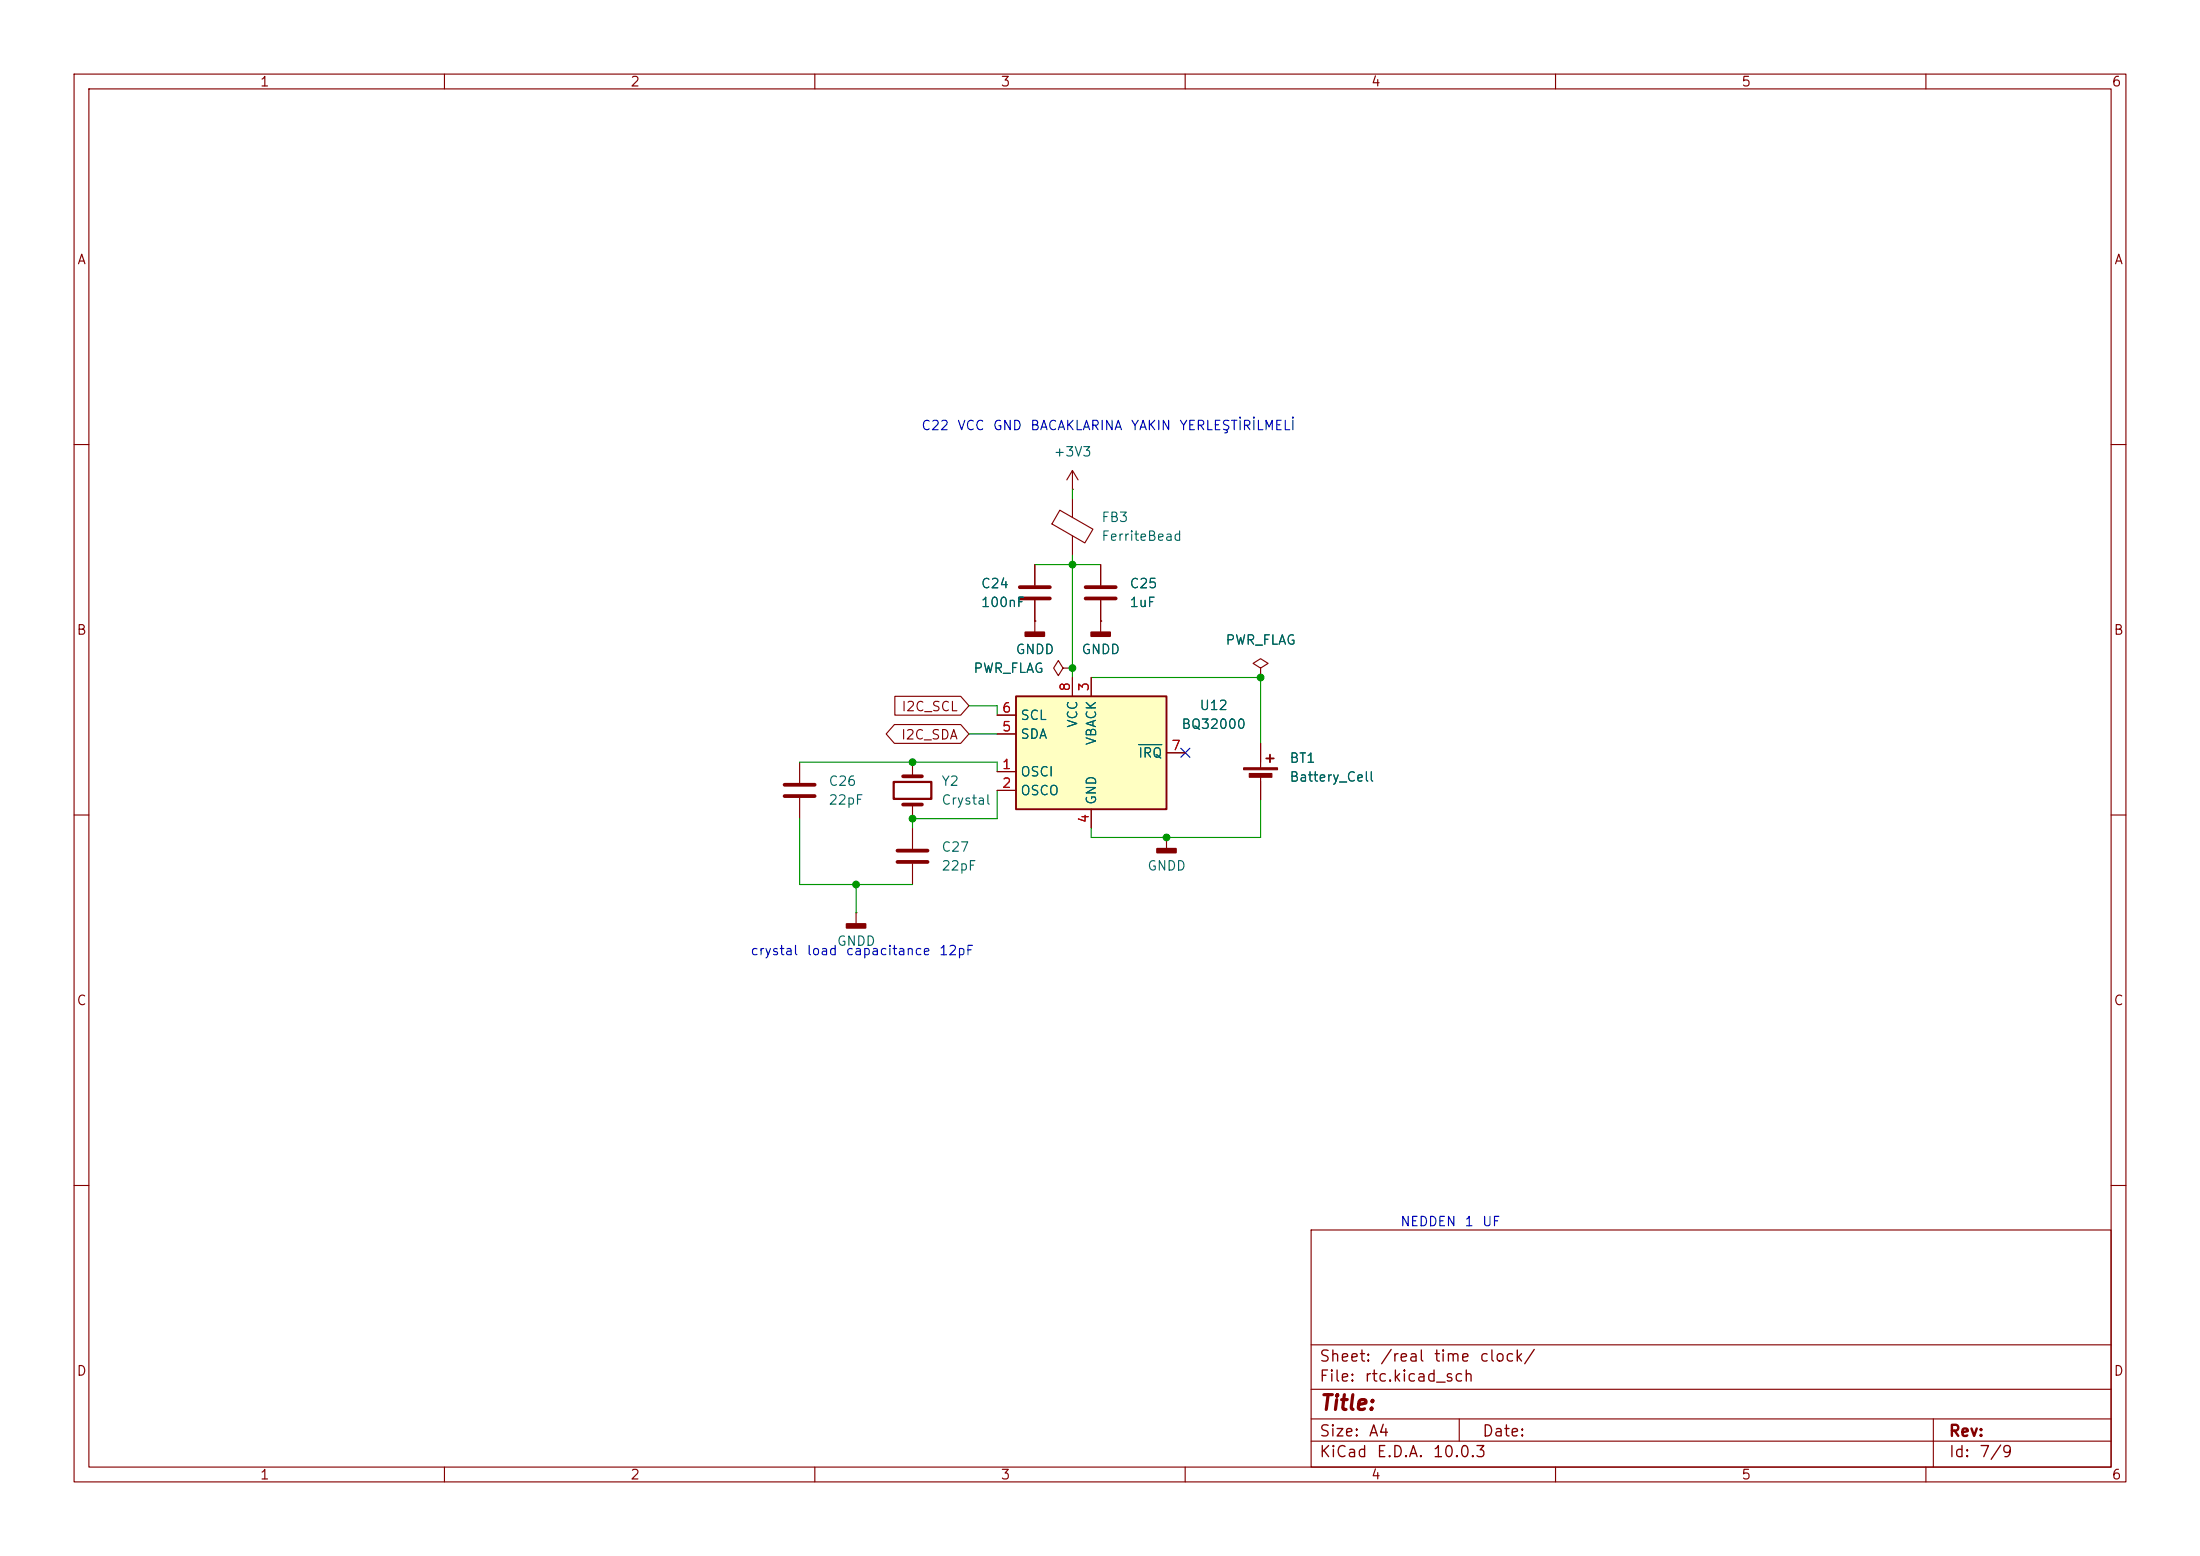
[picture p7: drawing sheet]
(kicad_sch
 (version 20260306)
 (generator "eeschema")
 (generator_version "10.0")
 (paper "A4")
 (lib_symbols
  (symbol "Device:Battery_Cell"
   (pin_numbers (hide yes))
   (pin_names
    (offset 0) (hide yes)) (exclude_from_sim no) (in_bom yes) (on_board yes)
   (in_pos_files yes)
   (duplicate_pin_numbers_are_jumpers no)
   (property "Reference" "BT" (at 2.54 2.54 0) (show_name no) (do_not_autoplace no) (effects (font (size 1.27 1.27)) (justify left)))
   (property "Value" "Battery_Cell" (at 2.54 0 0) (show_name no) (do_not_autoplace no) (effects (font (size 1.27 1.27)) (justify left)))
   (property "Footprint" "" (at 0 1.524 90) (show_name no) (do_not_autoplace no) (hide yes) (effects (font (size 1.27 1.27))))
   (property "Datasheet" "" (at 0 1.524 90) (show_name no) (do_not_autoplace no) (hide yes) (effects (font (size 1.27 1.27))))
   (property "Description" "Single-cell battery" (at 0 0 0) (show_name no) (do_not_autoplace no) (hide yes) (effects (font (size 1.27 1.27))))
   (property "Sim.Device" "V" (at 0 0 0) (show_name no) (do_not_autoplace no) (hide yes) (effects (font (size 1.27 1.27))))
   (property "Sim.Type" "DC" (at 0 0 0) (show_name no) (do_not_autoplace no) (hide yes) (effects (font (size 1.27 1.27))))
   (property "Sim.Pins" "1=+ 2=-" (at 0 0 0) (show_name no) (do_not_autoplace no) (hide yes) (effects (font (size 1.27 1.27))))
   (symbol "Battery_Cell_0_1"
    (rectangle (start -2.286 1.778) (end 2.286 1.524) (stroke (width 0) (type default)) (fill (type outline)))
    (rectangle (start -1.524 1.016) (end 1.524 0.508) (stroke (width 0) (type default)) (fill (type outline)))
    (polyline (pts (xy 0 1.778) (xy 0 2.54)) (stroke (width 0) (type default)) (fill (type none)))
    (polyline (pts (xy 0 0.762) (xy 0 0)) (stroke (width 0) (type default)) (fill (type none)))
    (polyline (pts (xy 0.762 3.048) (xy 1.778 3.048)) (stroke (width 0.254) (type default)) (fill (type none)))
    (polyline (pts (xy 1.27 3.556) (xy 1.27 2.54)) (stroke (width 0.254) (type default)) (fill (type none))))
   (symbol "Battery_Cell_1_1"
    (pin passive line (at 0 5.08 270) (length 2.54) (name "+" (effects (font (size 1.27 1.27)))) (number "1" (effects (font (size 1.27 1.27)))))
    (pin passive line (at 0 -2.54 90) (length 2.54) (name "-" (effects (font (size 1.27 1.27)))) (number "2" (effects (font (size 1.27 1.27))))))
   (embedded_fonts no))
  (symbol "Device:C"
   (pin_numbers (hide yes))
   (pin_names
    (offset 0.254)) (exclude_from_sim no) (in_bom yes) (on_board yes)
   (in_pos_files yes)
   (duplicate_pin_numbers_are_jumpers no)
   (property "Reference" "C" (at 0.635 2.54 0) (show_name no) (do_not_autoplace no) (effects (font (size 1.27 1.27)) (justify left)))
   (property "Value" "C" (at 0.635 -2.54 0) (show_name no) (do_not_autoplace no) (effects (font (size 1.27 1.27)) (justify left)))
   (property "Footprint" "" (at 0.9652 -3.81 0) (show_name no) (do_not_autoplace no) (hide yes) (effects (font (size 1.27 1.27))))
   (property "Datasheet" "" (at 0 0 0) (show_name no) (do_not_autoplace no) (hide yes) (effects (font (size 1.27 1.27))))
   (property "Description" "Unpolarized capacitor" (at 0 0 0) (show_name no) (do_not_autoplace no) (hide yes) (effects (font (size 1.27 1.27))))
   (symbol "C_0_1"
    (polyline (pts (xy -2.032 0.762) (xy 2.032 0.762)) (stroke (width 0.508) (type default)) (fill (type none)))
    (polyline (pts (xy -2.032 -0.762) (xy 2.032 -0.762)) (stroke (width 0.508) (type default)) (fill (type none))))
   (symbol "C_1_1"
    (pin passive line (at 0 3.81 270) (length 2.794) (name "" (effects (font (size 1.27 1.27)))) (number "1" (effects (font (size 1.27 1.27)))))
    (pin passive line (at 0 -3.81 90) (length 2.794) (name "" (effects (font (size 1.27 1.27)))) (number "2" (effects (font (size 1.27 1.27))))))
   (embedded_fonts no))
  (symbol "Device:Crystal"
   (pin_numbers (hide yes))
   (pin_names
    (offset 1.016) (hide yes)) (exclude_from_sim no) (in_bom yes) (on_board yes)
   (in_pos_files yes)
   (duplicate_pin_numbers_are_jumpers no)
   (property "Reference" "Y" (at 0 3.81 0) (show_name no) (do_not_autoplace no) (effects (font (size 1.27 1.27))))
   (property "Value" "Crystal" (at 0 -3.81 0) (show_name no) (do_not_autoplace no) (effects (font (size 1.27 1.27))))
   (property "Footprint" "" (at 0 0 0) (show_name no) (do_not_autoplace no) (hide yes) (effects (font (size 1.27 1.27))))
   (property "Datasheet" "" (at 0 0 0) (show_name no) (do_not_autoplace no) (hide yes) (effects (font (size 1.27 1.27))))
   (property "Description" "Two pin crystal" (at 0 0 0) (show_name no) (do_not_autoplace no) (hide yes) (effects (font (size 1.27 1.27))))
   (symbol "Crystal_0_1"
    (polyline (pts (xy -2.54 0) (xy -1.905 0)) (stroke (width 0) (type default)) (fill (type none)))
    (polyline (pts (xy -1.905 -1.27) (xy -1.905 1.27)) (stroke (width 0.508) (type default)) (fill (type none)))
    (rectangle (start -1.143 2.54) (end 1.143 -2.54) (stroke (width 0.3048) (type default)) (fill (type none)))
    (polyline (pts (xy 1.905 -1.27) (xy 1.905 1.27)) (stroke (width 0.508) (type default)) (fill (type none)))
    (polyline (pts (xy 2.54 0) (xy 1.905 0)) (stroke (width 0) (type default)) (fill (type none))))
   (symbol "Crystal_1_1"
    (pin passive line (at -3.81 0 0) (length 1.27) (name "1" (effects (font (size 1.27 1.27)))) (number "1" (effects (font (size 1.27 1.27)))))
    (pin passive line (at 3.81 0 180) (length 1.27) (name "2" (effects (font (size 1.27 1.27)))) (number "2" (effects (font (size 1.27 1.27))))))
   (embedded_fonts no))
  (symbol "Device:FerriteBead"
   (pin_numbers (hide yes))
   (pin_names
    (offset 0)) (exclude_from_sim no) (in_bom yes) (on_board yes)
   (in_pos_files yes)
   (duplicate_pin_numbers_are_jumpers no)
   (property "Reference" "FB" (at -3.81 0.635 90) (show_name no) (do_not_autoplace no) (effects (font (size 1.27 1.27))))
   (property "Value" "FerriteBead" (at 3.81 0 90) (show_name no) (do_not_autoplace no) (effects (font (size 1.27 1.27))))
   (property "Footprint" "" (at -1.778 0 90) (show_name no) (do_not_autoplace no) (hide yes) (effects (font (size 1.27 1.27))))
   (property "Datasheet" "" (at 0 0 0) (show_name no) (do_not_autoplace no) (hide yes) (effects (font (size 1.27 1.27))))
   (property "Description" "Ferrite bead" (at 0 0 0) (show_name no) (do_not_autoplace no) (hide yes) (effects (font (size 1.27 1.27))))
   (symbol "FerriteBead_0_1"
    (polyline (pts (xy -2.7686 0.4064) (xy -1.7018 2.2606) (xy 2.7686 -0.3048) (xy 1.6764 -2.159) (xy -2.7686 0.4064)) (stroke (width 0) (type default)) (fill (type none)))
    (polyline (pts (xy 0 1.27) (xy 0 1.2954)) (stroke (width 0) (type default)) (fill (type none)))
    (polyline (pts (xy 0 -1.27) (xy 0 -1.2192)) (stroke (width 0) (type default)) (fill (type none))))
   (symbol "FerriteBead_1_1"
    (pin passive line (at 0 3.81 270) (length 2.54) (name "" (effects (font (size 1.27 1.27)))) (number "1" (effects (font (size 1.27 1.27)))))
    (pin passive line (at 0 -3.81 90) (length 2.54) (name "" (effects (font (size 1.27 1.27)))) (number "2" (effects (font (size 1.27 1.27))))))
   (embedded_fonts no))
  (symbol "Timer_RTC:BQ32000" (exclude_from_sim no) (in_bom yes) (on_board yes)
   (in_pos_files yes)
   (duplicate_pin_numbers_are_jumpers no)
   (property "Reference" "U" (at -8.89 8.89 0) (show_name no) (do_not_autoplace no) (effects (font (size 1.27 1.27))))
   (property "Value" "BQ32000" (at 1.27 8.89 0) (show_name no) (do_not_autoplace no) (effects (font (size 1.27 1.27)) (justify left)))
   (property "Footprint" "Package_SO:SOIC-8_3.9x4.9mm_P1.27mm" (at 0 -12.7 0) (show_name no) (do_not_autoplace no) (hide yes) (effects (font (size 1.27 1.27))))
   (property "Datasheet" "http://www.ti.com/lit/ds/symlink/bq32000.pdf" (at 0 0 0) (show_name no) (do_not_autoplace no) (hide yes) (effects (font (size 1.27 1.27))))
   (property "Description" "Serial, I2C Real-time clock, Trickle charger, 3V to 3.6V VCC, -40°C to +85°C, SOIC-8" (at 0 0 0) (show_name no) (do_not_autoplace no) (hide yes) (effects (font (size 1.27 1.27))))
   (symbol "BQ32000_0_1"
    (rectangle (start -10.16 7.62) (end 10.16 -7.62) (stroke (width 0.254) (type default)) (fill (type background))))
   (symbol "BQ32000_1_1"
    (pin input line (at -12.7 -2.54 0) (length 2.54) (name "OSCI" (effects (font (size 1.27 1.27)))) (number "1" (effects (font (size 1.27 1.27)))))
    (pin input line (at -12.7 -5.08 0) (length 2.54) (name "OSCO" (effects (font (size 1.27 1.27)))) (number "2" (effects (font (size 1.27 1.27)))))
    (pin power_in line (at 0 10.16 270) (length 2.54) (name "VBACK" (effects (font (size 1.27 1.27)))) (number "3" (effects (font (size 1.27 1.27)))))
    (pin power_in line (at 0 -10.16 90) (length 2.54) (name "GND" (effects (font (size 1.27 1.27)))) (number "4" (effects (font (size 1.27 1.27)))))
    (pin bidirectional line (at -12.7 2.54 0) (length 2.54) (name "SDA" (effects (font (size 1.27 1.27)))) (number "5" (effects (font (size 1.27 1.27)))))
    (pin input line (at -12.7 5.08 0) (length 2.54) (name "SCL" (effects (font (size 1.27 1.27)))) (number "6" (effects (font (size 1.27 1.27)))))
    (pin open_collector line (at 12.7 0 180) (length 2.54) (name "~{IRQ}" (effects (font (size 1.27 1.27)))) (number "7" (effects (font (size 1.27 1.27)))))
    (pin power_in line (at -2.54 10.16 270) (length 2.54) (name "VCC" (effects (font (size 1.27 1.27)))) (number "8" (effects (font (size 1.27 1.27))))))
   (embedded_fonts no))
  (symbol "power:+3V3"
   (power global)
   (pin_numbers (hide yes))
   (pin_names
    (offset 0) (hide yes)) (exclude_from_sim no) (in_bom yes) (on_board yes)
   (in_pos_files yes)
   (duplicate_pin_numbers_are_jumpers no)
   (property "Reference" "#PWR" (at 0 -3.81 0) (show_name no) (do_not_autoplace no) (hide yes) (effects (font (size 1.27 1.27))))
   (property "Value" "+3V3" (at 0 3.556 0) (show_name no) (do_not_autoplace no) (effects (font (size 1.27 1.27))))
   (property "Footprint" "" (at 0 0 0) (show_name no) (do_not_autoplace no) (hide yes) (effects (font (size 1.27 1.27))))
   (property "Datasheet" "" (at 0 0 0) (show_name no) (do_not_autoplace no) (hide yes) (effects (font (size 1.27 1.27))))
   (property "Description" "Power symbol creates a global label with name \"+3V3\"" (at 0 0 0) (show_name no) (do_not_autoplace no) (hide yes) (effects (font (size 1.27 1.27))))
   (symbol "+3V3_0_1"
    (polyline (pts (xy -0.762 1.27) (xy 0 2.54)) (stroke (width 0) (type default)) (fill (type none)))
    (polyline (pts (xy 0 2.54) (xy 0.762 1.27)) (stroke (width 0) (type default)) (fill (type none)))
    (polyline (pts (xy 0 0) (xy 0 2.54)) (stroke (width 0) (type default)) (fill (type none))))
   (symbol "+3V3_1_1"
    (pin power_in line (at 0 0 90) (length 0) (name "" (effects (font (size 1.27 1.27)))) (number "1" (effects (font (size 1.27 1.27))))))
   (embedded_fonts no))
  (symbol "power:GNDD"
   (power global)
   (pin_numbers (hide yes))
   (pin_names
    (offset 0) (hide yes)) (exclude_from_sim no) (in_bom yes) (on_board yes)
   (in_pos_files yes)
   (duplicate_pin_numbers_are_jumpers no)
   (property "Reference" "#PWR" (at 0 -6.35 0) (show_name no) (do_not_autoplace no) (hide yes) (effects (font (size 1.27 1.27))))
   (property "Value" "GNDD" (at 0 -3.175 0) (show_name no) (do_not_autoplace no) (effects (font (size 1.27 1.27))))
   (property "Footprint" "" (at 0 0 0) (show_name no) (do_not_autoplace no) (hide yes) (effects (font (size 1.27 1.27))))
   (property "Datasheet" "" (at 0 0 0) (show_name no) (do_not_autoplace no) (hide yes) (effects (font (size 1.27 1.27))))
   (property "Description" "Power symbol creates a global label with name \"GNDD\" , digital ground" (at 0 0 0) (show_name no) (do_not_autoplace no) (hide yes) (effects (font (size 1.27 1.27))))
   (symbol "GNDD_0_1"
    (rectangle (start -1.27 -1.524) (end 1.27 -2.032) (stroke (width 0.254) (type default)) (fill (type outline)))
    (polyline (pts (xy 0 0) (xy 0 -1.524)) (stroke (width 0) (type default)) (fill (type none))))
   (symbol "GNDD_1_1"
    (pin power_in line (at 0 0 270) (length 0) (name "" (effects (font (size 1.27 1.27)))) (number "1" (effects (font (size 1.27 1.27))))))
   (embedded_fonts no))
  (symbol "power:PWR_FLAG"
   (power global)
   (pin_numbers (hide yes))
   (pin_names
    (offset 0) (hide yes)) (exclude_from_sim no) (in_bom yes) (on_board yes)
   (in_pos_files yes)
   (duplicate_pin_numbers_are_jumpers no)
   (property "Reference" "#FLG" (at 0 1.905 0) (show_name no) (do_not_autoplace no) (hide yes) (effects (font (size 1.27 1.27))))
   (property "Value" "PWR_FLAG" (at 0 3.81 0) (show_name no) (do_not_autoplace no) (effects (font (size 1.27 1.27))))
   (property "Footprint" "" (at 0 0 0) (show_name no) (do_not_autoplace no) (hide yes) (effects (font (size 1.27 1.27))))
   (property "Datasheet" "" (at 0 0 0) (show_name no) (do_not_autoplace no) (hide yes) (effects (font (size 1.27 1.27))))
   (property "Description" "Special symbol for telling ERC where power comes from" (at 0 0 0) (show_name no) (do_not_autoplace no) (hide yes) (effects (font (size 1.27 1.27))))
   (symbol "PWR_FLAG_0_0"
    (pin power_out line (at 0 0 90) (length 0) (name "" (effects (font (size 1.27 1.27)))) (number "1" (effects (font (size 1.27 1.27))))))
   (symbol "PWR_FLAG_0_1"
    (polyline (pts (xy 0 0) (xy 0 1.27) (xy -1.016 1.905) (xy 0 2.54) (xy 1.016 1.905) (xy 0 1.27)) (stroke (width 0) (type default)) (fill (type none))))
   (embedded_fonts no)))
 (text "crystal load capacitance 12pF"
  (exclude_from_sim no)
  (at 116.078 128.524 0)
  (effects (font (size 1.27 1.27))))
 (text "C22 VCC GND BACAKLARINA YAKIN YERLEŞTİRİLMELİ"
  (exclude_from_sim no)
  (at 149.098 57.658 0)
  (effects (font (size 1.27 1.27))))
 (text "NEDDEN 1 UF"
  (exclude_from_sim no)
  (at 195.58 165.1 0)
  (effects (font (size 1.27 1.27))))
 (junction
  (at 144.78 90.17)
  (diameter 0)
  (color 0 0 0 0))
 (junction
  (at 144.78 76.2)
  (diameter 0)
  (color 0 0 0 0))
 (junction
  (at 157.48 113.03)
  (diameter 0)
  (color 0 0 0 0))
 (junction
  (at 123.19 102.87)
  (diameter 0)
  (color 0 0 0 0))
 (junction
  (at 115.57 119.38)
  (diameter 0)
  (color 0 0 0 0))
 (junction
  (at 123.19 110.49)
  (diameter 0)
  (color 0 0 0 0))
 (junction
  (at 170.18 91.44)
  (diameter 0)
  (color 0 0 0 0))
 (no_connect
  (at 160.02 101.6))
 (wire
  (pts (xy 139.7 76.2) (xy 144.78 76.2))
  (stroke (width 0) (type default)))
 (wire
  (pts (xy 157.48 113.03) (xy 147.32 113.03))
  (stroke (width 0) (type default)))
 (wire
  (pts (xy 147.32 91.44) (xy 170.18 91.44))
  (stroke (width 0) (type default)))
 (wire
  (pts (xy 123.19 102.87) (xy 134.62 102.87))
  (stroke (width 0) (type default)))
 (wire
  (pts (xy 147.32 111.76) (xy 147.32 113.03))
  (stroke (width 0) (type default)))
 (wire
  (pts (xy 107.95 110.49) (xy 107.95 119.38))
  (stroke (width 0) (type default)))
 (wire
  (pts (xy 170.18 113.03) (xy 157.48 113.03))
  (stroke (width 0) (type default)))
 (wire
  (pts (xy 123.19 111.76) (xy 123.19 110.49))
  (stroke (width 0) (type default)))
 (wire
  (pts (xy 130.81 99.06) (xy 134.62 99.06))
  (stroke (width 0) (type default)))
 (wire
  (pts (xy 134.62 102.87) (xy 134.62 104.14))
  (stroke (width 0) (type default)))
 (wire
  (pts (xy 130.81 95.25) (xy 134.62 95.25))
  (stroke (width 0) (type default)))
 (wire
  (pts (xy 134.62 110.49) (xy 134.62 106.68))
  (stroke (width 0) (type default)))
 (wire
  (pts (xy 107.95 119.38) (xy 115.57 119.38))
  (stroke (width 0) (type default)))
 (wire
  (pts (xy 144.78 76.2) (xy 144.78 90.17))
  (stroke (width 0) (type default)))
 (wire
  (pts (xy 170.18 107.95) (xy 170.18 113.03))
  (stroke (width 0) (type default)))
 (wire
  (pts (xy 107.95 102.87) (xy 123.19 102.87))
  (stroke (width 0) (type default)))
 (wire
  (pts (xy 144.78 74.93) (xy 144.78 76.2))
  (stroke (width 0) (type default)))
 (wire
  (pts (xy 134.62 95.25) (xy 134.62 96.52))
  (stroke (width 0) (type default)))
 (wire
  (pts (xy 144.78 90.17) (xy 144.78 91.44))
  (stroke (width 0) (type default)))
 (wire
  (pts (xy 123.19 110.49) (xy 134.62 110.49))
  (stroke (width 0) (type default)))
 (wire
  (pts (xy 115.57 119.38) (xy 123.19 119.38))
  (stroke (width 0) (type default)))
 (wire
  (pts (xy 115.57 123.19) (xy 115.57 119.38))
  (stroke (width 0) (type default)))
 (wire
  (pts (xy 148.59 76.2) (xy 144.78 76.2))
  (stroke (width 0) (type default)))
 (wire
  (pts (xy 144.78 66.04) (xy 144.78 67.31))
  (stroke (width 0) (type default)))
 (wire
  (pts (xy 170.18 100.33) (xy 170.18 91.44))
  (stroke (width 0) (type default)))
 (global_label "I2C_SDA"
  (shape bidirectional)
  (at 130.81 99.06 180)
  (fields_autoplaced yes)
  (effects (font (size 1.27 1.27)) (justify right))
  (property "Intersheetrefs" "${INTERSHEET_REFS}" (at 119.0935 99.06 0) (hide yes) (show_name no) (do_not_autoplace no) (effects (font (size 1.27 1.27)) (justify right))))
 (global_label "I2C_SCL"
  (shape input)
  (at 130.81 95.25 180)
  (fields_autoplaced yes)
  (effects (font (size 1.27 1.27)) (justify right))
  (property "Intersheetrefs" "${INTERSHEET_REFS}" (at 120.2653 95.25 0) (hide yes) (show_name no) (do_not_autoplace no) (effects (font (size 1.27 1.27)) (justify right))))
 (symbol
  (lib_id "Device:Battery_Cell")
  (at 170.18 105.41 0)
  (unit 1)
  (body_style 1)
  (exclude_from_sim no)
  (in_bom yes)
  (on_board yes)
  (in_pos_files yes)
  (dnp no)
  (fields_autoplaced yes)
  (property "Reference" "BT1" (at 173.99 102.2984 0) (show_name no) (do_not_autoplace no) (effects (font (size 1.27 1.27)) (justify left)))
  (property "Value" "Battery_Cell" (at 173.99 104.8384 0) (show_name no) (do_not_autoplace no) (effects (font (size 1.27 1.27)) (justify left)))
  (property "Footprint" "buket:BatteryHolder_CR2032" (at 170.18 103.886 90) (hide yes) (show_name no) (do_not_autoplace no) (effects (font (size 1.27 1.27))))
  (property "Datasheet" "kicad-embed://DS1092-04(battery holder).pdf" (at 170.18 103.886 90) (hide yes) (show_name no) (do_not_autoplace no) (effects (font (size 1.27 1.27))))
  (property "Description" "Single-cell battery" (at 170.18 105.41 0) (hide yes) (show_name no) (do_not_autoplace no) (effects (font (size 1.27 1.27))))
  (property "Sim.Device" "V" (at 170.18 105.41 0) (hide yes) (show_name no) (do_not_autoplace no) (effects (font (size 1.27 1.27))))
  (property "Sim.Type" "DC" (at 170.18 105.41 0) (hide yes) (show_name no) (do_not_autoplace no) (effects (font (size 1.27 1.27))))
  (property "Sim.Pins" "1=+ 2=-" (at 170.18 105.41 0) (hide yes) (show_name no) (do_not_autoplace no) (effects (font (size 1.27 1.27))))
  (property "LİNK" "https://www.ozdisan.com/p/pil-yuvalari-484/connfly-ds1092-04-b6p-462218" (at 170.18 105.41 0) (hide yes) (show_name no) (do_not_autoplace no) (effects (font (size 1.27 1.27))))
  (pin "1")
  (pin "2"))
 (symbol
  (lib_id "Device:C")
  (at 123.19 115.57 180)
  (unit 1)
  (body_style 1)
  (exclude_from_sim no)
  (in_bom yes)
  (on_board yes)
  (in_pos_files yes)
  (dnp no)
  (fields_autoplaced yes)
  (property "Reference" "C27" (at 127 114.2999 0) (show_name no) (do_not_autoplace no) (effects (font (size 1.27 1.27)) (justify right)))
  (property "Value" "22pF" (at 127 116.8399 0) (show_name no) (do_not_autoplace no) (effects (font (size 1.27 1.27)) (justify right)))
  (property "Footprint" "Capacitor_SMD:C_0805_2012Metric" (at 122.2248 111.76 0) (hide yes) (show_name no) (do_not_autoplace no) (effects (font (size 1.27 1.27))))
  (property "Datasheet" "" (at 123.19 115.57 0) (hide yes) (show_name no) (do_not_autoplace no) (effects (font (size 1.27 1.27))))
  (property "Description" "Unpolarized capacitor" (at 123.19 115.57 0) (hide yes) (show_name no) (do_not_autoplace no) (effects (font (size 1.27 1.27))))
  (pin "1")
  (pin "2"))
 (symbol
  (lib_id "power:GNDD")
  (at 157.48 113.03 0)
  (unit 1)
  (body_style 1)
  (exclude_from_sim no)
  (in_bom yes)
  (on_board yes)
  (in_pos_files yes)
  (dnp no)
  (fields_autoplaced yes)
  (property "Reference" "#PWR072" (at 157.48 119.38 0) (hide yes) (show_name no) (do_not_autoplace no) (effects (font (size 1.27 1.27))))
  (property "Value" "GNDD" (at 157.48 116.84 0) (show_name no) (do_not_autoplace no) (effects (font (size 1.27 1.27))))
  (property "Footprint" "" (at 157.48 113.03 0) (hide yes) (show_name no) (do_not_autoplace no) (effects (font (size 1.27 1.27))))
  (property "Datasheet" "" (at 157.48 113.03 0) (hide yes) (show_name no) (do_not_autoplace no) (effects (font (size 1.27 1.27))))
  (property "Description" "Power symbol creates a global label with name \"GNDD\" , digital ground" (at 157.48 113.03 0) (hide yes) (show_name no) (do_not_autoplace no) (effects (font (size 1.27 1.27))))
  (pin "1"))
 (symbol
  (lib_id "Device:FerriteBead")
  (at 144.78 71.12 0)
  (unit 1)
  (body_style 1)
  (exclude_from_sim no)
  (in_bom yes)
  (on_board yes)
  (in_pos_files yes)
  (dnp no)
  (fields_autoplaced yes)
  (property "Reference" "FB3" (at 148.59 69.7991 0) (show_name no) (do_not_autoplace no) (effects (font (size 1.27 1.27)) (justify left)))
  (property "Value" "FerriteBead" (at 148.59 72.3391 0) (show_name no) (do_not_autoplace no) (effects (font (size 1.27 1.27)) (justify left)))
  (property "Footprint" "Inductor_SMD:L_0805_2012Metric" (at 143.002 71.12 90) (hide yes) (show_name no) (do_not_autoplace no) (effects (font (size 1.27 1.27))))
  (property "Datasheet" "" (at 144.78 71.12 0) (hide yes) (show_name no) (do_not_autoplace no) (effects (font (size 1.27 1.27))))
  (property "Description" "Ferrite bead" (at 144.78 71.12 0) (hide yes) (show_name no) (do_not_autoplace no) (effects (font (size 1.27 1.27))))
  (pin "1")
  (pin "2"))
 (symbol
  (lib_id "Device:C")
  (at 107.95 106.68 180)
  (unit 1)
  (body_style 1)
  (exclude_from_sim no)
  (in_bom yes)
  (on_board yes)
  (in_pos_files yes)
  (dnp no)
  (fields_autoplaced yes)
  (property "Reference" "C26" (at 111.76 105.4099 0) (show_name no) (do_not_autoplace no) (effects (font (size 1.27 1.27)) (justify right)))
  (property "Value" "22pF" (at 111.76 107.9499 0) (show_name no) (do_not_autoplace no) (effects (font (size 1.27 1.27)) (justify right)))
  (property "Footprint" "Capacitor_SMD:C_0805_2012Metric" (at 106.9848 102.87 0) (hide yes) (show_name no) (do_not_autoplace no) (effects (font (size 1.27 1.27))))
  (property "Datasheet" "" (at 107.95 106.68 0) (hide yes) (show_name no) (do_not_autoplace no) (effects (font (size 1.27 1.27))))
  (property "Description" "Unpolarized capacitor" (at 107.95 106.68 0) (hide yes) (show_name no) (do_not_autoplace no) (effects (font (size 1.27 1.27))))
  (pin "1")
  (pin "2"))
 (symbol
  (lib_id "power:GNDD")
  (at 139.7 83.82 0)
  (unit 1)
  (body_style 1)
  (exclude_from_sim no)
  (in_bom yes)
  (on_board yes)
  (in_pos_files yes)
  (dnp no)
  (fields_autoplaced yes)
  (property "Reference" "#PWR070" (at 139.7 90.17 0) (hide yes) (show_name no) (do_not_autoplace no) (effects (font (size 1.27 1.27))))
  (property "Value" "GNDD" (at 139.7 87.63 0) (show_name no) (do_not_autoplace no) (effects (font (size 1.27 1.27))))
  (property "Footprint" "" (at 139.7 83.82 0) (hide yes) (show_name no) (do_not_autoplace no) (effects (font (size 1.27 1.27))))
  (property "Datasheet" "" (at 139.7 83.82 0) (hide yes) (show_name no) (do_not_autoplace no) (effects (font (size 1.27 1.27))))
  (property "Description" "Power symbol creates a global label with name \"GNDD\" , digital ground" (at 139.7 83.82 0) (hide yes) (show_name no) (do_not_autoplace no) (effects (font (size 1.27 1.27))))
  (pin "1"))
 (symbol
  (lib_id "power:GNDD")
  (at 115.57 123.19 0)
  (unit 1)
  (body_style 1)
  (exclude_from_sim no)
  (in_bom yes)
  (on_board yes)
  (in_pos_files yes)
  (dnp no)
  (fields_autoplaced yes)
  (property "Reference" "#PWR073" (at 115.57 129.54 0) (hide yes) (show_name no) (do_not_autoplace no) (effects (font (size 1.27 1.27))))
  (property "Value" "GNDD" (at 115.57 127 0) (show_name no) (do_not_autoplace no) (effects (font (size 1.27 1.27))))
  (property "Footprint" "" (at 115.57 123.19 0) (hide yes) (show_name no) (do_not_autoplace no) (effects (font (size 1.27 1.27))))
  (property "Datasheet" "" (at 115.57 123.19 0) (hide yes) (show_name no) (do_not_autoplace no) (effects (font (size 1.27 1.27))))
  (property "Description" "Power symbol creates a global label with name \"GNDD\" , digital ground" (at 115.57 123.19 0) (hide yes) (show_name no) (do_not_autoplace no) (effects (font (size 1.27 1.27))))
  (pin "1"))
 (symbol
  (lib_id "power:PWR_FLAG")
  (at 170.18 91.44 0)
  (unit 1)
  (body_style 1)
  (exclude_from_sim no)
  (in_bom yes)
  (on_board yes)
  (in_pos_files yes)
  (dnp no)
  (fields_autoplaced yes)
  (property "Reference" "#FLG010" (at 170.18 89.535 0) (hide yes) (show_name no) (do_not_autoplace no) (effects (font (size 1.27 1.27))))
  (property "Value" "PWR_FLAG" (at 170.18 86.36 0) (show_name no) (do_not_autoplace no) (effects (font (size 1.27 1.27))))
  (property "Footprint" "" (at 170.18 91.44 0) (hide yes) (show_name no) (do_not_autoplace no) (effects (font (size 1.27 1.27))))
  (property "Datasheet" "" (at 170.18 91.44 0) (hide yes) (show_name no) (do_not_autoplace no) (effects (font (size 1.27 1.27))))
  (property "Description" "Special symbol for telling ERC where power comes from" (at 170.18 91.44 0) (hide yes) (show_name no) (do_not_autoplace no) (effects (font (size 1.27 1.27))))
  (pin "1"))
 (symbol
  (lib_id "Device:C")
  (at 139.7 80.01 0)
  (unit 1)
  (body_style 1)
  (exclude_from_sim no)
  (in_bom yes)
  (on_board yes)
  (in_pos_files yes)
  (dnp no)
  (property "Reference" "C24" (at 132.334 78.74 0) (show_name no) (do_not_autoplace no) (effects (font (size 1.27 1.27)) (justify left)))
  (property "Value" "100nF" (at 132.334 81.28 0) (show_name no) (do_not_autoplace no) (effects (font (size 1.27 1.27)) (justify left)))
  (property "Footprint" "Capacitor_SMD:C_0805_2012Metric" (at 140.6652 83.82 0) (hide yes) (show_name no) (do_not_autoplace no) (effects (font (size 1.27 1.27))))
  (property "Datasheet" "" (at 139.7 80.01 0) (hide yes) (show_name no) (do_not_autoplace no) (effects (font (size 1.27 1.27))))
  (property "Description" "Unpolarized capacitor" (at 139.7 80.01 0) (hide yes) (show_name no) (do_not_autoplace no) (effects (font (size 1.27 1.27))))
  (pin "2")
  (pin "1"))
 (symbol
  (lib_id "Timer_RTC:BQ32000")
  (at 147.32 101.6 0)
  (unit 1)
  (body_style 1)
  (exclude_from_sim no)
  (in_bom yes)
  (on_board yes)
  (in_pos_files yes)
  (dnp no)
  (fields_autoplaced yes)
  (property "Reference" "U12" (at 163.83 95.1798 0) (show_name no) (do_not_autoplace no) (effects (font (size 1.27 1.27))))
  (property "Value" "BQ32000" (at 163.83 97.7198 0) (show_name no) (do_not_autoplace no) (effects (font (size 1.27 1.27))))
  (property "Footprint" "Package_SO:SOIC-8_3.9x4.9mm_P1.27mm" (at 147.32 114.3 0) (hide yes) (show_name no) (do_not_autoplace no) (effects (font (size 1.27 1.27))))
  (property "Datasheet" "http://www.ti.com/lit/ds/symlink/bq32000.pdf" (at 147.32 101.6 0) (hide yes) (show_name no) (do_not_autoplace no) (effects (font (size 1.27 1.27))))
  (property "Description" "Serial, I2C Real-time clock, Trickle charger, 3V to 3.6V VCC, -40°C to +85°C, SOIC-8" (at 147.32 101.6 0) (hide yes) (show_name no) (do_not_autoplace no) (effects (font (size 1.27 1.27))))
  (pin "3")
  (pin "5")
  (pin "4")
  (pin "8")
  (pin "7")
  (pin "2")
  (pin "1")
  (pin "6"))
 (symbol
  (lib_id "power:GNDD")
  (at 148.59 83.82 0)
  (unit 1)
  (body_style 1)
  (exclude_from_sim no)
  (in_bom yes)
  (on_board yes)
  (in_pos_files yes)
  (dnp no)
  (fields_autoplaced yes)
  (property "Reference" "#PWR071" (at 148.59 90.17 0) (hide yes) (show_name no) (do_not_autoplace no) (effects (font (size 1.27 1.27))))
  (property "Value" "GNDD" (at 148.59 87.63 0) (show_name no) (do_not_autoplace no) (effects (font (size 1.27 1.27))))
  (property "Footprint" "" (at 148.59 83.82 0) (hide yes) (show_name no) (do_not_autoplace no) (effects (font (size 1.27 1.27))))
  (property "Datasheet" "" (at 148.59 83.82 0) (hide yes) (show_name no) (do_not_autoplace no) (effects (font (size 1.27 1.27))))
  (property "Description" "Power symbol creates a global label with name \"GNDD\" , digital ground" (at 148.59 83.82 0) (hide yes) (show_name no) (do_not_autoplace no) (effects (font (size 1.27 1.27))))
  (pin "1"))
 (symbol
  (lib_id "power:+3V3")
  (at 144.78 66.04 0)
  (unit 1)
  (body_style 1)
  (exclude_from_sim no)
  (in_bom yes)
  (on_board yes)
  (in_pos_files yes)
  (dnp no)
  (fields_autoplaced yes)
  (property "Reference" "#PWR069" (at 144.78 69.85 0) (hide yes) (show_name no) (do_not_autoplace no) (effects (font (size 1.27 1.27))))
  (property "Value" "+3V3" (at 144.78 60.96 0) (show_name no) (do_not_autoplace no) (effects (font (size 1.27 1.27))))
  (property "Footprint" "" (at 144.78 66.04 0) (hide yes) (show_name no) (do_not_autoplace no) (effects (font (size 1.27 1.27))))
  (property "Datasheet" "" (at 144.78 66.04 0) (hide yes) (show_name no) (do_not_autoplace no) (effects (font (size 1.27 1.27))))
  (property "Description" "Power symbol creates a global label with name \"+3V3\"" (at 144.78 66.04 0) (hide yes) (show_name no) (do_not_autoplace no) (effects (font (size 1.27 1.27))))
  (pin "1"))
 (symbol
  (lib_id "Device:C")
  (at 148.59 80.01 180)
  (unit 1)
  (body_style 1)
  (exclude_from_sim no)
  (in_bom yes)
  (on_board yes)
  (in_pos_files yes)
  (dnp no)
  (fields_autoplaced yes)
  (property "Reference" "C25" (at 152.4 78.7399 0) (show_name no) (do_not_autoplace no) (effects (font (size 1.27 1.27)) (justify right)))
  (property "Value" "1uF" (at 152.4 81.2799 0) (show_name no) (do_not_autoplace no) (effects (font (size 1.27 1.27)) (justify right)))
  (property "Footprint" "Capacitor_SMD:C_0805_2012Metric" (at 147.6248 76.2 0) (hide yes) (show_name no) (do_not_autoplace no) (effects (font (size 1.27 1.27))))
  (property "Datasheet" "" (at 148.59 80.01 0) (hide yes) (show_name no) (do_not_autoplace no) (effects (font (size 1.27 1.27))))
  (property "Description" "Unpolarized capacitor" (at 148.59 80.01 0) (hide yes) (show_name no) (do_not_autoplace no) (effects (font (size 1.27 1.27))))
  (pin "1")
  (pin "2"))
 (symbol
  (lib_id "Device:Crystal")
  (at 123.19 106.68 90)
  (unit 1)
  (body_style 1)
  (exclude_from_sim no)
  (in_bom yes)
  (on_board yes)
  (in_pos_files yes)
  (dnp no)
  (property "Reference" "Y2" (at 127 105.4099 90) (show_name no) (do_not_autoplace no) (effects (font (size 1.27 1.27)) (justify right)))
  (property "Value" "Crystal" (at 127 107.9499 90) (show_name no) (do_not_autoplace no) (effects (font (size 1.27 1.27)) (justify right)))
  (property "Footprint" "Crystal:Crystal_Round_D3.0mm_Vertical" (at 123.19 106.68 0) (hide yes) (show_name no) (do_not_autoplace no) (effects (font (size 1.27 1.27))))
  (property "Datasheet" "kicad-embed://R38-32.768-12.5-EXT-5PPM.pdf" (at 124.206 141.224 90) (hide yes) (show_name no) (do_not_autoplace no) (effects (font (size 1.27 1.27))))
  (property "Description" "Two pin crystal" (at 123.19 106.68 0) (hide yes) (show_name no) (do_not_autoplace no) (effects (font (size 1.27 1.27))))
  (property "LİNK" "https://www.ozdisan.com/p/kristaller-508/raltron-r38-32-768-12-5-ext-5ppm-334588" (at 123.19 106.68 90) (hide yes) (show_name no) (do_not_autoplace no) (effects (font (size 1.27 1.27))))
  (pin "2")
  (pin "1"))
 (symbol
  (lib_id "power:PWR_FLAG")
  (at 144.78 90.17 90)
  (unit 1)
  (body_style 1)
  (exclude_from_sim no)
  (in_bom yes)
  (on_board yes)
  (in_pos_files yes)
  (dnp no)
  (fields_autoplaced yes)
  (property "Reference" "#FLG09" (at 142.875 90.17 0) (hide yes) (show_name no) (do_not_autoplace no) (effects (font (size 1.27 1.27))))
  (property "Value" "PWR_FLAG" (at 140.97 90.1699 90) (show_name no) (do_not_autoplace no) (effects (font (size 1.27 1.27)) (justify left)))
  (property "Footprint" "" (at 144.78 90.17 0) (hide yes) (show_name no) (do_not_autoplace no) (effects (font (size 1.27 1.27))))
  (property "Datasheet" "" (at 144.78 90.17 0) (hide yes) (show_name no) (do_not_autoplace no) (effects (font (size 1.27 1.27))))
  (property "Description" "Special symbol for telling ERC where power comes from" (at 144.78 90.17 0) (hide yes) (show_name no) (do_not_autoplace no) (effects (font (size 1.27 1.27))))
  (pin "1")))
